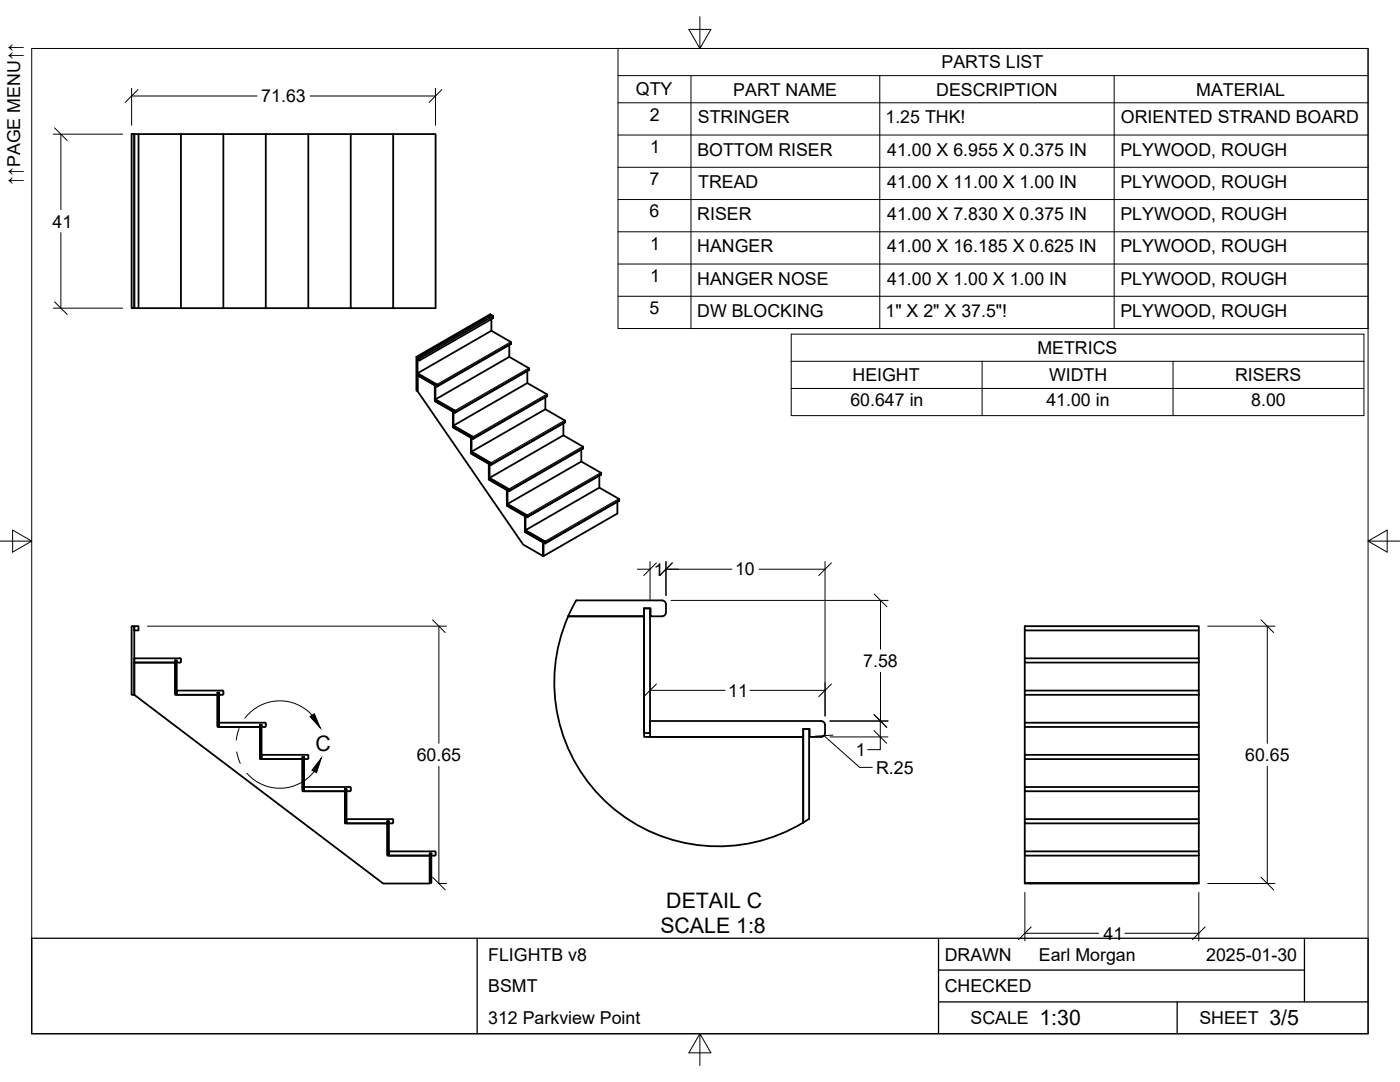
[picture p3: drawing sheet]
<svg xmlns="http://www.w3.org/2000/svg" width="279mm" height="216mm" viewBox="0 0 279 216" stroke-linecap="round" stroke-linejoin="round" font-family="sans-serif">
<!-- layer: Visible -->
<g fill="none" stroke="#000" stroke-width=".36">
<path d="M26.3 26.8h.5v34.7h-.5zM26.8 26.8h.8v34.7h-.8zM27.6 26.8h8.5v34.7M36.1 26.8h8.5v34.7M44.6 26.8h8.4v34.7M53 26.8h8.5v34.7M61.5 26.8h8.5v34.7M70 26.8h8.5v34.7M78.5 26.8h8.4v34.7h-8.4M27.6 61.5h8.5M36.1 61.5h8.5M44.6 61.5h8.4"/>
<path d="M53 61.5h8.5M61.5 61.5h8.5M70 61.5h8.5M83.1 71.2l14.7-8.5 .3 .1-14.8 8.5zM83.7 71.5v.4M86.8 76.7l.1 .1v3.2l-.1-.1zM86.9 80l3.5 2.1v3.2M87.2 76.7l-3.9-2.2v.4l3.5 2v-.2l.1 .1v.2l.3 .1M87.2 76.7l.1 .2M87.3 76.9v.2M87.3 77.1h-.1M98.1 63.7v2.3"/>
<path d="M98.4 63.1l-.3-.3-14.8 8.5v.5l.4 .1 14.7-8.4v-.4l-14.7 8.4-.4-.2v6.8l-.2-.2v-6.7M101.6 68.8v2.4M102 68.4v.2M102 68.6l-14.8 8.5M102 68.4l-3.9-2.4-14.8 8.5M105.2 74.1v2.3M105.5 73.4l-3.9-2.2-14.7 8.5M105.5 73.4l.1 .5-14.8 8.4M108.8 79.3v2.4M109.2 79.1l-14.8 8.5M109.2 78.8v.3M109.2 78.8l-4-2.4-14.7 8.5"/>
<path d="M86.8 80v-3.1l-3.5-2v3.2l21.1 30.5 4 2.3M90.4 81.9l.1 .1v3.2h-.1zM90.5 85.2l-.1 .1 3.6 2v3.2M90.9 82.1v.2M90.9 82.1l-4-2.4v.4l4 2.2M94 87.1l.1 .1v3.2h-.1zM94.1 90.4l3.5 2.1v3.2M94.4 87.1l-3.9-2.2v.4l4 2.2M94.4 87.1l.1 .2M94.5 87.3v.2M97.6 92.3l.1 .1v3.3l-.1-.1zM97.7 95.6l-.1 .1 3.6 2.1v3.1"/>
<path d="M98 92.4l-3.9-2.3v.5l3.5 1.9v-.2l.1 .1v.2l.3 .2M98 92.3l.1 .2M98.1 92.7l-.1 .1M98.1 92.5v.2M101.2 97.6h.1v3.3l-.1-.1zM101.6 97.6l-3.9-2.2v.4l4 2.1M101.6 97.6l.1 .1M101.6 97.7v.2M112.4 84.5v2.4M112.8 84.3l-14.8 8.5M112.8 84.3l-.1-.4-3.9-2.2-14.7 8.4M116 89.7v2.4"/>
<path d="M116.3 89.1l-3.9-2.2-14.7 8.5M116.3 89.1l.1 .1M116.4 89.2v.3M116.4 89.5l-14.8 8.5M119.6 94.9v2.4M120 94.7l-.1-.4-3.9-2.2-14.7 8.5M120 94.7l-14.8 8.5M123.5 99.5l-3.9-2.2-14.7 8.5M123.5 99.5l.1 .5M123.5 99.9l-14.7 8.5M101.2 100.9l3.6 2.1v3.1M104.8 102.8h.1v3.3l-.1-.1z"/>
<path d="M104.8 106.1l3.6 2.1v2.7M105.2 103v.2M105.3 103.2h-.1M105.3 102.9l-4-2.3v.4l3.5 2v-.2h.1v.3l.3 .1M108.8 108.2v.2M108.9 108.2l-4-2.4v.4l3.5 2v-.2l.1 .3 .4 .1M115 119.8h17.1a.79 .79 0 0 1 .8 .8v1.6a.79 .79 0 0 1-.8 .8h-2.3v-1.6h-1.3v1.6h-15.1zM123.2 100.1v2.4l-14.7 8.5-.1-.1v-2.9l.1 .1v2.9M26.3 124.9h.5v13.7h-.5zM26.8 132.2h8.1v6.4h8.5v6.5h8.5v6.4h8.5v6.4h8.4v6.4h8.5v6.4h8.5v5.6h-9.3l-49.7-37.7zM26.8 124.9h.8v.9h-.8zM34.9 131.8h.4v6.6h-.4z"/>
<path d="M35.9 131.4h-9.1v.8h8.1v-.4h.4v.4h.6l.2-.2M35.9 131.3l.2 .3v.4M43.4 138.2h.3v6.6h-.3zM44.4 137.8h-9.1v.8h8.1v-.4h.4v.4h.6l.2-.2M44.4 137.8l.2 .2M44.6 138v.4M113.4 123h15.1v24h31.8v17.1M113.4 123a32.7 32.7 0 0 0 8.4 37.8 32.7 32.7 0 0 0 38.5 3.3M128.5 121.4h1.2v24.9h-1.2zM204.5 137.8h34.7v.8M204.5 137.8v.8h34.7M204.5 131.4h34.7v.8"/>
<path d="M204.5 131.4v.8h34.7M204.5 125.8v5.6M204.5 132.2v5.6M204.5 138.6v5.6M239.2 125.8v-.9h-34.7v.9h34.7v5.6M239.2 132.2v5.6M239.2 138.6v5.6M51.9 144.6h.3v6.7h-.3zM53 144.4v.4M53.1 144.4l-.3-.2h-9.1v.9h8.2v-.5h.3v.5h.6l.3-.3M60.4 151h.3v6.7h-.3zM61.3 150.6h-9.1v.9h8.2v-.5h.3v.5h.6l.3-.3"/>
<path d="M61.3 150.6l.3 .2M61.5 150.8v.5M68.8 157.5h.4v6.6h-.4zM70 157.2l-.2-.2h-9.1v.9h8.1v-.4h.4v.4h.6l.2-.2v-.5M160.3 145.5h1.2v17.9l-1.2 .7zM164.7 144.7v1.6M164.7 144.7a.79 .79 0 0 0-.8-.8h-34.2v3.1h30.6v-1.5h1.3v1.5h2.3a.79 .79 0 0 0 .8-.7M204.5 157h34.7v.9M204.5 157v.9h34.7M204.5 150.6h34.7v.9M204.5 150.6v.9h34.7M204.5 144.2h34.7v.9"/>
<path d="M204.5 144.2v.9h34.7M204.5 145.1v5.5M204.5 151.5v5.5M204.5 157.9v5.5M239.2 145.1v5.5M239.2 151.5v5.5M239.2 157.9v5.5M77.3 163.9h.3v6.6h-.3zM78.3 163.4h-9.1v.9h8.1v-.4h.3v.4h.7M78.3 163.4l.1 .1 .1 .6-.2 .2M85.8 170.3h.3v5.9h-.3zM86.9 170.1v.4"/>
<path d="M87 170.1l-.3-.2h-9.1v.8h8.2v-.4h.3v.4h.6l.3-.2M204.5 170.7v5.5h34.7v.1h-1v-.1v.1h-32.6v-.1v.1h-1.1v-.1M204.5 169.9h34.7v6.3M204.5 169.9v.8h34.7M204.5 163.4h34.7v.9M204.5 163.4v.9h34.7M204.5 164.3v5.6M239.2 164.3v5.6"/>
</g>
<!-- layer: Visible Narrow -->
<g fill="none" stroke="#000" stroke-width=".2">
<path d="M101.9 68.2l-14.7 8.5M102 68.6l-14.7 8.5M102 68.4l-14.7 8.5M105.5 73.4l-14.7 8.5M105.6 73.8l-14.7 8.5M105.6 73.6l-14.7 8.5M109.1 78.7l-14.7 8.4M109.2 79l-14.7 8.5M109.2 78.8l-14.7 8.5M112.7 83.9l-14.7 8.5M112.8 84.2l-14.7 8.5M112.8 84l-14.7 8.5"/>
<path d="M116.3 89.1l-14.7 8.5M116.4 89.5l-14.8 8.4M116.4 89.2l-14.8 8.5M119.9 94.3l-14.7 8.5M120 94.7l-14.8 8.5M120 94.5l-14.8 8.5M123.5 99.5l-14.7 8.5M123.6 99.9l-14.8 8.5M123.6 99.7l-14.8 8.5"/>
</g>
<!-- layer: Border -->
<path d="M6.3 9.7h266.7v196.6h-266.7zM139.7 3.3v6.4l2.2-3.8h-4.4l2.2 3.8M0 108h6.3l-3.8-2.2v4.4l3.8-2.2M273 108l3.8 2.2v-4.4l-3.8 2.2h6.4M139.7 206.3l-2.2 3.8h4.4l-2.2-3.8v6.3" fill="none" stroke="#000" stroke-width=".2"/>
<!-- layer: Titleblock -->
<path d="M6.3 187.2h266.7v19.1h-266.7zM95.2 187.2v19.1M187.3 193.6h73M187.3 199.9h85.7M187.3 187.2v19.1M234.9 199.9v6.4M260.3 187.2v12.7" fill="none" stroke="#000" stroke-width=".25"/>
<!-- layer: FD_Dimensions -->
<g fill="none" stroke="#000" stroke-width=".2">
<path d="M26.3 17.6v7.4M26.3 19.2h25M27.5 17.9l-2.5 2.5M61.9 19.2h25M86.9 17.6v7.4M88.2 17.9l-2.6 2.5M10.6 26.8h13.9M10.9 25.5l2.5 2.5M12.1 26.8v15M12.1 46.4v15.1M10.6 61.5h13.9M10.9 60.2l2.5 2.6"/>
<path d="M127.2 113.6h2.5M129.7 112.1v7.5M131 112.3l-2.5 2.6M132.9 112.1v6.7M132.9 113.6h13.2M133.9 119.8h43.3M134.2 112.3l-2.6 2.6M151.5 113.6h13.2M164.7 112.1v30.8M165.9 112.3l-2.5 2.6M174.5 118.5l2.5 2.6M175.7 119.8v9.7"/>
<path d="M29.4 124.9h59.7M86.3 123.7l2.6 2.5M87.6 124.9v23.4M129.7 136.2v.3M129.7 137.8h15M131 136.5l-2.5 2.5M149.7 137.8h15M165.9 136.5l-2.5 2.5M175.7 134.2v9.7M241 124.9h13.4M251.7 123.7l2.5 2.5M252.9 124.9v23.4"/>
<path d="M87.6 152.9v23.4M164.4 146.8l7.2 6.3h2.5M165.6 143.9h11.6M165.6 147h11.6M166.2 146.7l-3.5 .2M174.4 142.6l2.6 2.5M174.4 145.8l2.6 2.5M175.7 143.9v5.7h-2.6M252.9 152.9v23.4M86.3 175l2.6 2.6M87.5 176.3h1.6M204.5 178.1v9.6"/>
<path d="M239.2 178.1v9.6M241 176.3h13.4M251.7 175l2.5 2.6M204.5 186.2h14.7M205.8 185l-2.5 2.5M224.5 186.2h14.7M240.5 185l-2.5 2.5"/>
</g>
<!-- layer: Detail Boundary -->
<path d="M47.2 150.1l.8 2.2M47.7 145.4l-.5 2.3M62.3 142.7a8.7 8.7 0 0 0-13.4 .6M62.7 153.9a8.7 8.7 0 0 1-13.4 .4" fill="none" stroke="#000" stroke-width=".2"/>
<path d="M61.9 143l.8-.6 1.2 2.9zM64.1 151.3l-.9 2.9-.9-.5z" fill="#000" stroke="#000" stroke-width=".2"/>
<!-- layer: Parts Lists -->
<path d="M123.3 9.7h149.7v55.9h-149.7zM123.3 15.1h149.7M137.9 15.1v50.5M175.6 15.1v50.5M222.4 15.1v50.5M123.3 20.5h149.7M123.3 26.9h149.7M123.3 33.4h149.7M123.3 39.8h149.7M123.3 46.2h149.7M123.3 52.7h149.7M123.3 59.1h149.7" fill="none" stroke="#000" stroke-width=".2"/>
<!-- layer: Custom Tables -->
<path d="M157.9 66.7h114.3v16.2h-114.3zM157.9 72.1h114.3M157.9 77.5h114.3M196 72.1v10.8M234.1 72.1v10.8" fill="none" stroke="#000" stroke-width=".2"/>
<g font-size="4.3">
<text x="63" y="149.8">C</text>
<text x="133" y="181.1">DETAIL C</text>
<text x="131.8" y="186.3">SCALE 1:8</text>
<text x="207.4" y="204.6">1:30</text>
<text x="253.3" y="204.6">3/5</text>
</g>
<g font-size="3.5">
<text x="187.9" y="13.7">PARTS LIST</text>
<text x="52.2" y="20.4">71.63</text>
<text x="126.9" y="19">QTY</text>
<text x="146.3" y="19.1">PART NAME</text>
<text x="186.8" y="19.1">DESCRIPTION</text>
<text x="238.7" y="19.1">MATERIAL</text>
<text x="129.7" y="24.1">2</text>
<text x="139.3" y="24.6">STRINGER</text>
<text x="176.7" y="24.6">1.25 THK!</text>
<text x="223.7" y="24.6">ORIENTED STRAND BOARD</text>
<text x="129.8" y="30.5">1</text>
<text x="139.2" y="31.1">BOTTOM RISER</text>
<text x="177.1" y="31">41.00 X 6.955 X 0.375 IN</text>
<text x="223.6" y="31.1">PLYWOOD, ROUGH</text>
<text x="4" y="36.9" transform="rotate(-90 4 36.9)">↑↑PAGE MENU↑↑</text>
<text x="129.6" y="36.9">7</text>
<text x="139.3" y="37.4">TREAD</text>
<text x="177.1" y="37.5">41.00 X 11.00 X 1.00 IN</text>
<text x="223.6" y="37.5">PLYWOOD, ROUGH</text>
<text x="10.5" y="45.4">41</text>
<text x="129.6" y="43.4">6</text>
<text x="139.1" y="43.9">RISER</text>
<text x="177.1" y="43.9">41.00 X 7.830 X 0.375 IN</text>
<text x="223.6" y="43.9">PLYWOOD, ROUGH</text>
<text x="129.8" y="49.8">1</text>
<text x="139.1" y="50.4">HANGER</text>
<text x="177.1" y="50.3">41.00 X 16.185 X 0.625 IN</text>
<text x="223.6" y="50.4">PLYWOOD, ROUGH</text>
<text x="129.8" y="56.3">1</text>
<text x="139.1" y="56.8">HANGER NOSE</text>
<text x="177.1" y="56.8">41.00 X 1.00 X 1.00 IN</text>
<text x="223.6" y="56.8">PLYWOOD, ROUGH</text>
<text x="129.6" y="62.7">5</text>
<text x="139.1" y="63.2">DW BLOCKING</text>
<text x="176.7" y="63.2">1&quot; X 2&quot; X 37.5&quot;!</text>
<text x="223.6" y="63.2">PLYWOOD, ROUGH</text>
<text x="207" y="70.7">METRICS</text>
<text x="170.1" y="76.1">HEIGHT</text>
<text x="209.4" y="76.1">WIDTH</text>
<text x="246.5" y="76.1">RISERS</text>
<text x="169.7" y="81.1">60.647 in</text>
<text x="208.8" y="81.1">41.00 in</text>
<text x="249.7" y="81.1">8.00</text>
<text x="130.5" y="114.9">1</text>
<text x="146.7" y="114.8">10</text>
<text x="172.3" y="133.1">7.58</text>
<text x="145.4" y="139">11</text>
<text x="83.2" y="151.9">60.65</text>
<text x="170.8" y="150.9">1</text>
<text x="174.8" y="154.4">R.25</text>
<text x="248.5" y="151.9">60.65</text>
<text x="97.4" y="191.7">FLIGHTB v8</text>
<text x="188.5" y="191.7">DRAWN</text>
<text x="207.3" y="191.7">Earl Morgan</text>
<text x="220.2" y="187.5">41</text>
<text x="240.7" y="191.7">2025-01-30</text>
<text x="97.4" y="198">BSMT</text>
<text x="188.5" y="198">CHECKED</text>
<text x="97.4" y="204.4">312 Parkview Point</text>
<text x="193.7" y="204.4">SCALE</text>
<text x="239.4" y="204.4">SHEET</text>
</g>
</svg>
